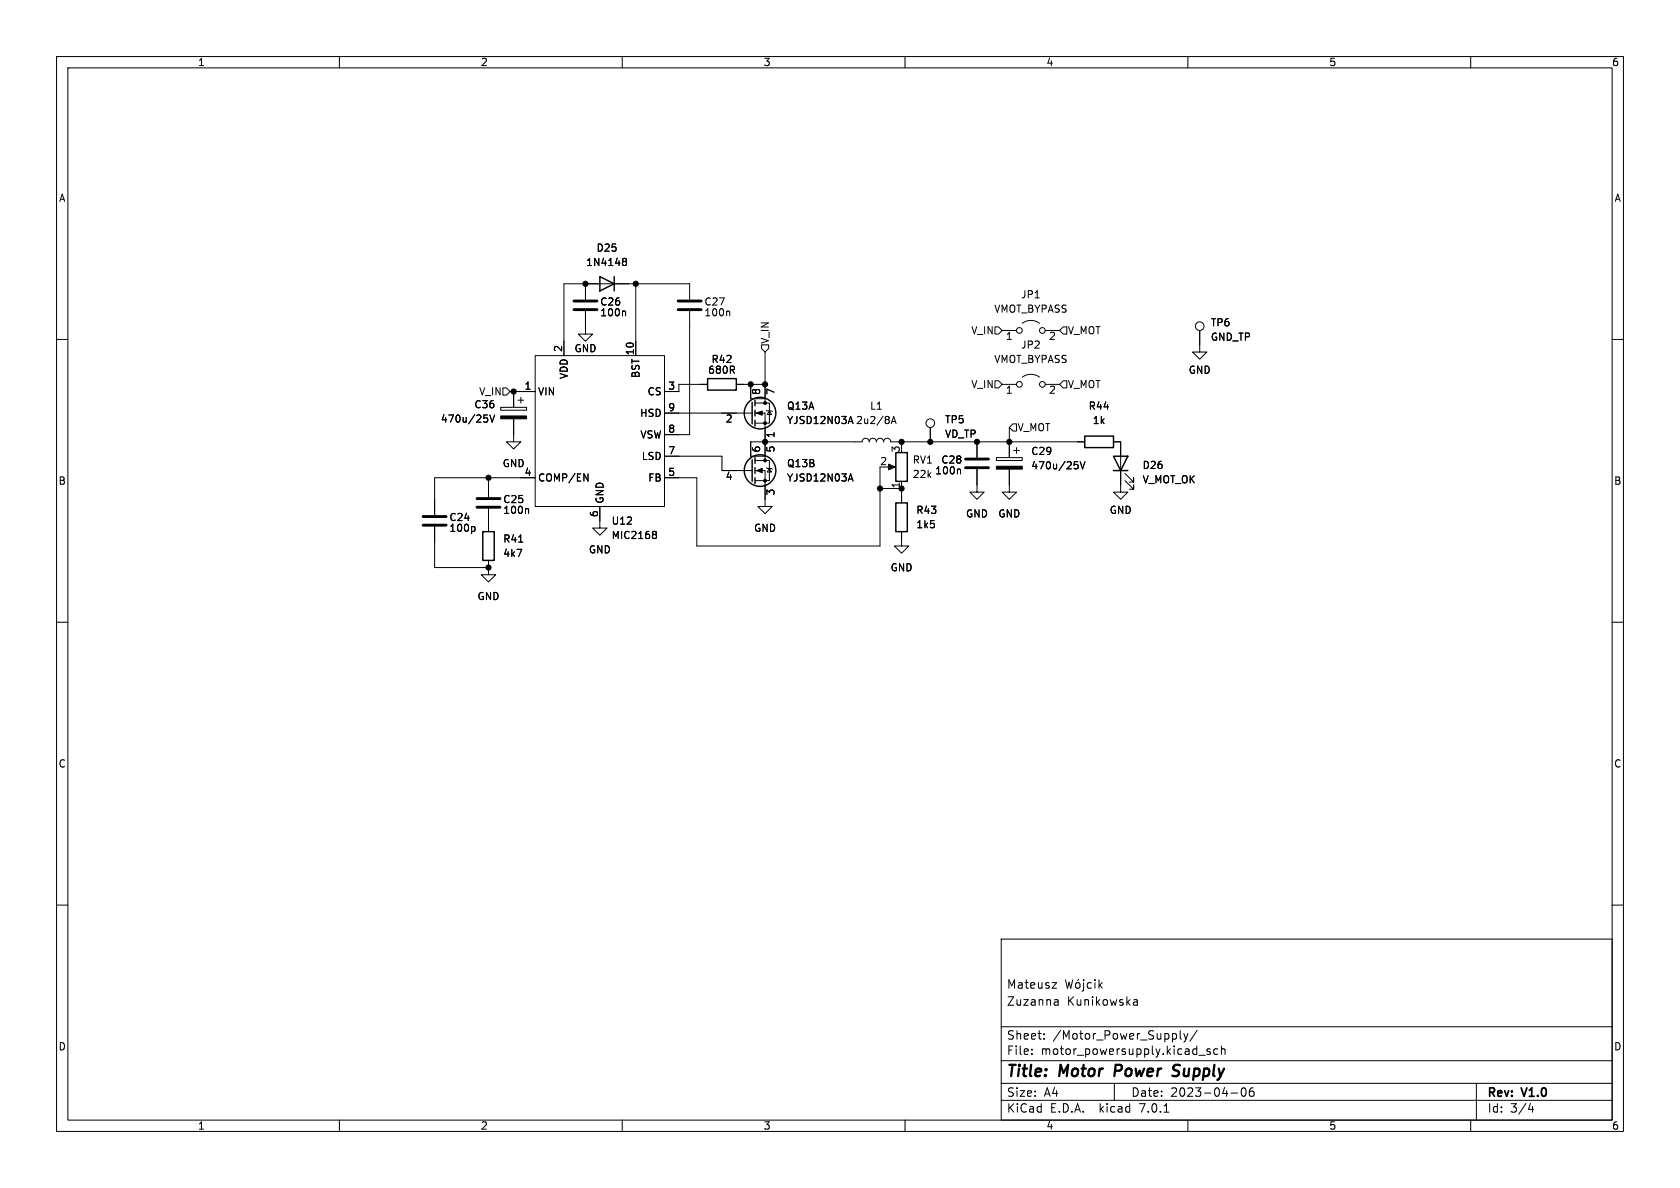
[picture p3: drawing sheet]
<svg xmlns="http://www.w3.org/2000/svg" width="297mm" height="210mm" viewBox="0 0 297 210" stroke-linecap="round" stroke-linejoin="round" font-family="sans-serif">
<g fill="none" stroke="#000" stroke-width=".18">
<path d="M10 10h277v190h-277zM12 12h273v186h-273zM60 10v2M110 10v2M160 10v2M210 10v2M260 10v2M10 60h2M103.5 55v4.1h1.3l-1.3 1.2-1.3-1.2h1.3M103.5 50.2v2.8M110.3 45.7h.2l.3 .2-.3 .3M110.3 46.2h.2"/>
<path d="M110.4 55l.2 .2v.6M110.5 46.2l.3 .3v.2l-.3 .2h-.2M112.4 50.2v12.7M121.9 53v-2.8h-22.2v12.7M121.9 55v21.8h-4.4M128.8 55l.2 .2v.6M175.9 57.8h.6l.7 .6-.7 .7h-.6zM177.2 58.4h2.5M180.7 57.2a2.54 2.54 0 0 1 3.1 0M184.8 58.4h2.5M188 57.8h.6v1.3h-.6l-.7-.7zM212.1 58.4v3.8h1.3l-1.3 1.3-1.3-1.3h1.3"/>
<path d="M285 60h2M85.6 73.4h.6M86 73.8l.2 .3v.3l-.2 .2M86.6 73.4l.4 1.2 .4-1.2M88.5 72h4.6v.5h-4.6zM88.9 68.6h.6l.7 .6-.7 .7h-.6zM90.2 69.2h4.4M90.8 74v4.1h1.3l-1.3 1.3-1.3-1.3h1.3M90.8 69.2v2.8M91.6 70.7h1M92.1 70.2v1M94.6 62.9h22.9v26.6h-22.9z"/>
<path d="M117.5 73h15.5M125.1 67.9h-5.1v1.3h-2.5M130.2 67.9h5.1M132.7 67.9v2.6h2.6M133.5 73h1.8v8.4M133.5 71.2h2.5v3.6h-2.5M134.6 61h1.3v.6l-.6 .6-.7-.6zM135.3 62.2v9M135.5 72.5l.1 .1h.8l.1 .2M136 72.6l.4 .7h-.8zM150.1 74.5h.6M150.4 73.6l.4 1.3"/>
<path d="M157.6 74.9l.4-1.3 .4 1.3M157.7 74.5h.6M159.4 78.1v.6M164.5 75.6v2.5M172.7 78.1v2.8M175.9 67.3h.6l.7 .6-.7 .7h-.6zM177.2 67.9h2.5M178.4 75.6v5.3M179.1 74.9h.6v1.3h-.6l-.7-.6zM179.2 79.6h1M179.7 79.1v1M180.7 66.7a2.54 2.54 0 0 1 3.1 0"/>
<path d="M184.8 67.9h2.5M188 67.3h.6v1.3h-.6l-.7-.7zM191.8 78.1h-34.3a.64 .64 0 0 0-.7-.6 .64 .64 0 0 0-.6 .6 .64 .64 0 0 0-.6-.6 .64 .64 0 0 0-.7 .6 .64 .64 0 0 0-.6-.6 .64 .64 0 0 0-.6 .6 .64 .64 0 0 0-.7-.6 .64 .64 0 0 0-.6 .6h-19.7v2.5h2.6M196.8 78.1h1.3v8.9h1.3l-1.3 1.3-1.3-1.3h1.3M76.8 93.1v7.2h9.6M83.9 93.1l.1 .2-.1 .6M86.4 84.5v3.4M86.4 89.9v4.1M86.4 99.1v1.2M93.3 89.9l.1 .2v.7M94.6 84.5h-17.8v6.6M103.2 83.8l.8 1.2v-1.2"/>
<path d="M106 89.5v3.8h1.3l-1.3 1.3-1.2-1.3h1.2M115.6 93.9h.2l.3 .3-.3 .3M115.6 94.5h.2M115.8 94.5l.3 .2v.3l-.3 .2h-.2M117.5 80.6h10.1v2.6h5.4M133.5 83.2h1.8v6.3h1.2l-1.2 1.3-1.3-1.3h1.3M133.5 81.4h2.5v3.6h-2.5M135.5 82.7l.1 .1h.8l.1 .1M136 82.8l.4 .6h-.8zM150.1 84.7h.6M150.4 83.8l.4 1.2M155.6 82.6v13.9h-32.4v-12h-5.7"/>
<path d="M155.6 86.4h3.8M156.8 82.6h1.1M159.4 94v2.5h1.3l-1.3 1.3-1.3-1.3h1.3M159.4 85.1v3.8M169.6 82.9l.2 .2v.7M172.7 82.9v4.1h1.3l-1.3 1.3-1.3-1.3h1.3M176.1 80.9h4.6v.5h-4.6zM178.4 82.9v4.1h1.3l-1.3 1.3-1.2-1.3h1.2M189.9 81.6h.6M190.4 82.1l.2 .2v.3l-.2 .3M191 81.6l.4 1.3 .4-1.3M198.9 85l1.5 1.5v-.8v.8h-.8"/>
<path d="M198.9 83.7l1.5 1.5v-.7v.7h-.8M10 110h2M86.4 100.3v1.3h1.2l-1.2 1.3-1.3-1.3h1.3M285 110h2M10 160h2M285 160h2M177 166h108v32h-108zM186 173.7h.8l-.8 1h.8M186.6 176.7h.3l.2 .2v.8M187.1 177.6l-.5 .1M187.1 177.1h-.5M188.4 173.2l.3 1.5 .3-1.1 .3 1.1 .3-1.5"/>
<path d="M190.2 173.8l.2-.1 .5 .1v.6l-.1 .2-.4 .1-.2-.1zM190.7 173.1l-.2 .2M191.6 173.2v.1M191.6 173.7v1.3l-.3 .2M192.9 173.8l-.4-.1-.3 .3v.4l.2 .2h.5M193.6 173.2v.1M193.6 173.7v1M194.3 173.2v1.5M194.4 174.1l.5 .6M194.9 173.7l-.6 .6M200.4 176.8h.6l.1 .9M200.4 177.6h.7"/>
<path d="M201.1 177.1l-.7 .1M60 198v2M110 198v2M160 198v2M177 194.5h108M177 191.5h108M177 187.5h108M177 181.5h108M182.4 186.3v.1M182.4 185.5v.1M184.6 183.6v.1M184.6 182.8v.1"/>
<path d="M197 191.5v3M205.8 196.6h.8M208.6 182.2v1.3l.3 .2M209.3 182.7l.3 1M209.6 183.7l-.1 .4-.2 .1M210 198v2M210 182.7l-.4 1M211.6 182.1l-1.2 2M211.9 186.5h1.2M213.9 185.5l-.3-.1-.2 .2v.2l.5 .2v.3h-.5M215.3 185.5l-.4-.1-.3 .3v.4l.1 .2h.6M215.9 185.5l.2-.1 .4 .1 .1 .9"/>
<path d="M215.9 184.9v1.5M217.6 193.2h1.2M219.6 192.4l.2-.1a.81 .81 0 0 1 .6 .6 .81 .81 0 0 1-.3 .8l-.2 .1a.81 .81 0 0 1-.6-.6 .81 .81 0 0 1 .3-.8zM221.6 192.3a.59 .59 0 0 0-.7 .6v.6l.1 .2 .4 .1 .2-.1 .1-.5-.1-.3h-.5l-.2 .3M260 198v2M261 191.5v6.5M270.2 196.1h.9M270.9 195.6v1"/>
<circle cx="180.2" cy="58.4" r=".51"/>
<circle cx="184.3" cy="58.4" r=".51"/>
<circle cx="212.1" cy="57.7" r=".76"/>
<circle cx="164.5" cy="74.8" r=".76"/>
<circle cx="180.2" cy="67.9" r=".51"/>
<circle cx="184.3" cy="67.9" r=".51"/>
</g>
<path d="M207.2 190.1l.8 .1M208.3 188.2l-.6 .1a.46 .46 0 0 0-.3 .5 .46 .46 0 0 0 .3 .4l.4 .1" fill="none" stroke="#000" stroke-width=".4"/>
<g fill="none" stroke="#000" stroke-width=".25">
<path d="M106 48.9l2.6 1.3-2.6 1.2zM108.6 48.9v2.5M125.1 66.9h5.1v2.1h-5.1zM133 71.1v3.8M133.5 70.7v1.1M133.5 72.5v1M133.5 74.3v1M191.8 77.1h5v2h-5zM85.3 94h2.1v5.1h-2.1zM133 81.3v3.8M133.5 80.9v1M133.5 82.7v1"/>
<path d="M133.5 84.5v1M158.4 80h2v5.1h-2zM158.4 88.9h2v5.1h-2zM196.8 80.6h2.6l-1.3 2.6zM196.8 83.2h2.6"/>
<circle cx="134.4" cy="73" r="2.79"/>
<circle cx="134.4" cy="83.2" r="2.79"/>
</g>
<g fill="#000" stroke="#000" stroke-width=".18">
<path d="M88.5 73.5h4.6v.5h-4.6zM133.7 73l1-.4v.8zM133.7 83.2l1-.4v.8zM157.1 82l1.1 .6-1.1 .5zM176.1 82.4h4.6v.5h-4.6z"/>
<circle cx="103.5" cy="50.2" r=".46"/>
<circle cx="112.4" cy="50.2" r=".46"/>
<circle cx="90.8" cy="69.2" r=".46"/>
<circle cx="132.7" cy="67.9" r=".46"/>
<circle cx="135.3" cy="67.9" r=".46"/>
<circle cx="135.3" cy="78.1" r=".46"/>
<circle cx="135.3" cy="71.2" r=".25"/>
<circle cx="135.3" cy="74.8" r=".25"/>
<circle cx="159.4" cy="78.1" r=".46"/>
<circle cx="164.5" cy="78.1" r=".46"/>
<circle cx="172.7" cy="78.1" r=".46"/>
<circle cx="178.4" cy="78.1" r=".46"/>
<circle cx="86.4" cy="84.5" r=".46"/>
<circle cx="135.3" cy="81.4" r=".25"/>
<circle cx="135.3" cy="85" r=".25"/>
<circle cx="155.6" cy="86.4" r=".46"/>
<circle cx="159.4" cy="86.4" r=".46"/>
<circle cx="86.4" cy="100.3" r=".46"/>
</g>
<path d="M101.5 54.7h4M101.5 53.2h4M119.9 54.7h4.1M119.9 53.2h4.1M74.8 92.8h4.1M74.8 91.3h4.1M84.3 89.7h4.1M84.3 88.1h4.1M170.7 82.7h4.1M170.7 81.2h4.1" fill="none" stroke="#000" stroke-width=".51"/>
<g font-size="2.8">
<text x="178" y="190.8">Title:</text>
<text x="187.4" y="190.8">Motor</text>
<text x="197.7" y="190.8">Power</text>
<text x="208.7" y="190.8">Supply</text>
</g>
<g font-size="2.1">
<text x="178" y="177.9">Zuzanna</text>
<text x="178" y="174.9">Mateusz</text>
<text x="188.7" y="177.9">Kunikowska</text>
<text x="178" y="183.9">Sheet:</text>
<text x="186.2" y="183.9">/Motor_Power_Supply/</text>
<text x="178" y="186.6">File:</text>
<text x="184" y="186.6">motor_powersupply.kicad_sch</text>
<text x="178" y="196.8">KiCad</text>
<text x="178" y="194">Size:</text>
<text x="184.6" y="194">A4</text>
<text x="185.7" y="196.8">E.D.A.</text>
<text x="194.4" y="196.8">kicad</text>
<text x="200" y="194">Date:</text>
<text x="201.5" y="196.8">7.0.1</text>
<text x="206.9" y="194">2023-04-06</text>
<text x="263" y="194.2">Rev:</text>
<text x="263" y="196.8">Id:</text>
<text x="267" y="196.8">3/4</text>
<text x="269.2" y="194.2">V1.0</text>
</g>
<g font-size="1.8">
<text x="35" y="11.8">1</text>
<text x="85" y="11.8">2</text>
<text x="135" y="11.8">3</text>
<text x="185" y="11.8">4</text>
<text x="235" y="11.8">5</text>
<text x="285" y="11.8">6</text>
<text x="10.4" y="35.8">A</text>
<text x="285.4" y="35.8">A</text>
<text x="103.6" y="47.2">1N4148</text>
<text x="105.4" y="44.6">D25</text>
<text x="180.5" y="52.9">JP1</text>
<text x="106.1" y="54.2">C26</text>
<text x="106.1" y="56.1">100n</text>
<text x="124.5" y="54.2">C27</text>
<text x="124.5" y="56.1">100n</text>
<text x="171.6" y="59.2">V_IN</text>
<text x="175.7" y="55.4">VMOT_BYPASS</text>
<text x="188.8" y="59.2">V_MOT</text>
<text x="214" y="57.8">TP6</text>
<text x="99.4" y="62.3" transform="rotate(-90 99.4 62.3)">2</text>
<text x="101.5" y="62.4">GND</text>
<text x="112.1" y="62.9" transform="rotate(-90 112.1 62.9)">10</text>
<text x="125.7" y="64.3">R42</text>
<text x="136.1" y="60.8" transform="rotate(-90 136.1 60.8)">V_IN</text>
<text x="175.7" y="64.3">VMOT_BYPASS</text>
<text x="177.8" y="60.3">1</text>
<text x="180.5" y="61.8">JP2</text>
<text x="185.4" y="60.3">2</text>
<text x="214" y="60.4">GND_TP</text>
<text x="84.6" y="70">V_IN</text>
<text x="92.7" y="69">1</text>
<text x="95.1" y="70">VIN</text>
<text x="100.5" y="67.1" transform="rotate(-90 100.5 67.1)">VDD</text>
<text x="113.2" y="66.9" transform="rotate(-90 113.2 66.9)">BST</text>
<text x="114.4" y="70">CS</text>
<text x="118.1" y="69">3</text>
<text x="125.1" y="66.2">680R</text>
<text x="134.6" y="69.9" transform="rotate(-90 134.6 69.9)">8</text>
<text x="137.2" y="69.9" transform="rotate(-90 137.2 69.9)">7</text>
<text x="171.6" y="68.8">V_IN</text>
<text x="177.8" y="69.9">1</text>
<text x="185.4" y="69.9">2</text>
<text x="188.8" y="68.8">V_MOT</text>
<text x="210.1" y="66.2">GND</text>
<text x="77.9" y="74.9">470u/25V</text>
<text x="83.8" y="72.3">C36</text>
<text x="113" y="73.9">HSD</text>
<text x="113.1" y="77.7">VSW</text>
<text x="118.1" y="76.6">8</text>
<text x="118.1" y="72.8">9</text>
<text x="128.2" y="74.9">2</text>
<text x="137.2" y="77.5" transform="rotate(-90 137.2 77.5)">1</text>
<text x="139.1" y="72.6">Q13A</text>
<text x="139.1" y="75.1">YJSD12N03A</text>
<text x="151.3" y="75.1">2u2/8A</text>
<text x="153.8" y="72.6">L1</text>
<text x="167" y="75">TP5</text>
<text x="167" y="77.5">VD_TP</text>
<text x="179.9" y="76.4">V_MOT</text>
<text x="192.4" y="72.6">R44</text>
<text x="193.1" y="75.1">1k</text>
<text x="88.8" y="82.7">GND</text>
<text x="113.3" y="81.5">LSD</text>
<text x="118.1" y="80.4">7</text>
<text x="134.6" y="80" transform="rotate(-90 134.6 80)">6</text>
<text x="137.2" y="80" transform="rotate(-90 137.2 80)">5</text>
<text x="139.1" y="82.7">Q13B</text>
<text x="155.5" y="82.3">2</text>
<text x="159.1" y="80" transform="rotate(-90 159.1 80)">3</text>
<text x="161.3" y="82.1">RV1</text>
<text x="166.4" y="82.1">C28</text>
<text x="182.3" y="80.6">C29</text>
<text x="182.3" y="83.1">470u/25V</text>
<text x="201.9" y="83.1">D26</text>
<text x="10.3" y="85.8">B</text>
<text x="88.9" y="89.1">C25</text>
<text x="92.7" y="84.2">4</text>
<text x="95.1" y="85.3">COMP/EN</text>
<text x="106.9" y="89" transform="rotate(-90 106.9 89)">GND</text>
<text x="114.5" y="85.3">FB</text>
<text x="118.1" y="84.2">5</text>
<text x="128.2" y="85.1">4</text>
<text x="137.2" y="87.7" transform="rotate(-90 137.2 87.7)">3</text>
<text x="139.1" y="85.3">YJSD12N03A</text>
<text x="159.1" y="86.4" transform="rotate(-90 159.1 86.4)">1</text>
<text x="161.3" y="84.6">22k</text>
<text x="165.3" y="84">100n</text>
<text x="201.9" y="85.6">V_MOT_OK</text>
<text x="285.3" y="85.8">B</text>
<text x="79.4" y="92.3">C24</text>
<text x="79.4" y="94.2">100p</text>
<text x="88.9" y="91">100n</text>
<text x="105.8" y="91.5" transform="rotate(-90 105.8 91.5)">6</text>
<text x="108.1" y="92.9">U12</text>
<text x="108.1" y="95.4">MIC2168</text>
<text x="133.3" y="94.2">GND</text>
<text x="161.9" y="91">R43</text>
<text x="161.9" y="93.5">1k5</text>
<text x="170.7" y="91.6">GND</text>
<text x="176.4" y="91.6">GND</text>
<text x="196.1" y="91">GND</text>
<text x="88.9" y="96.1">R41</text>
<text x="88.9" y="98.6">4k7</text>
<text x="104" y="98">GND</text>
<text x="157.4" y="101.2">GND</text>
<text x="84.4" y="106.2">GND</text>
<text x="10.3" y="135.8">C</text>
<text x="285.3" y="135.8">C</text>
<text x="10.3" y="185.8">D</text>
<text x="285.3" y="185.8">D</text>
<text x="35" y="199.8">1</text>
<text x="85" y="199.8">2</text>
<text x="135" y="199.8">3</text>
<text x="185" y="199.8">4</text>
<text x="235" y="199.8">5</text>
<text x="285" y="199.8">6</text>
</g>
</svg>
